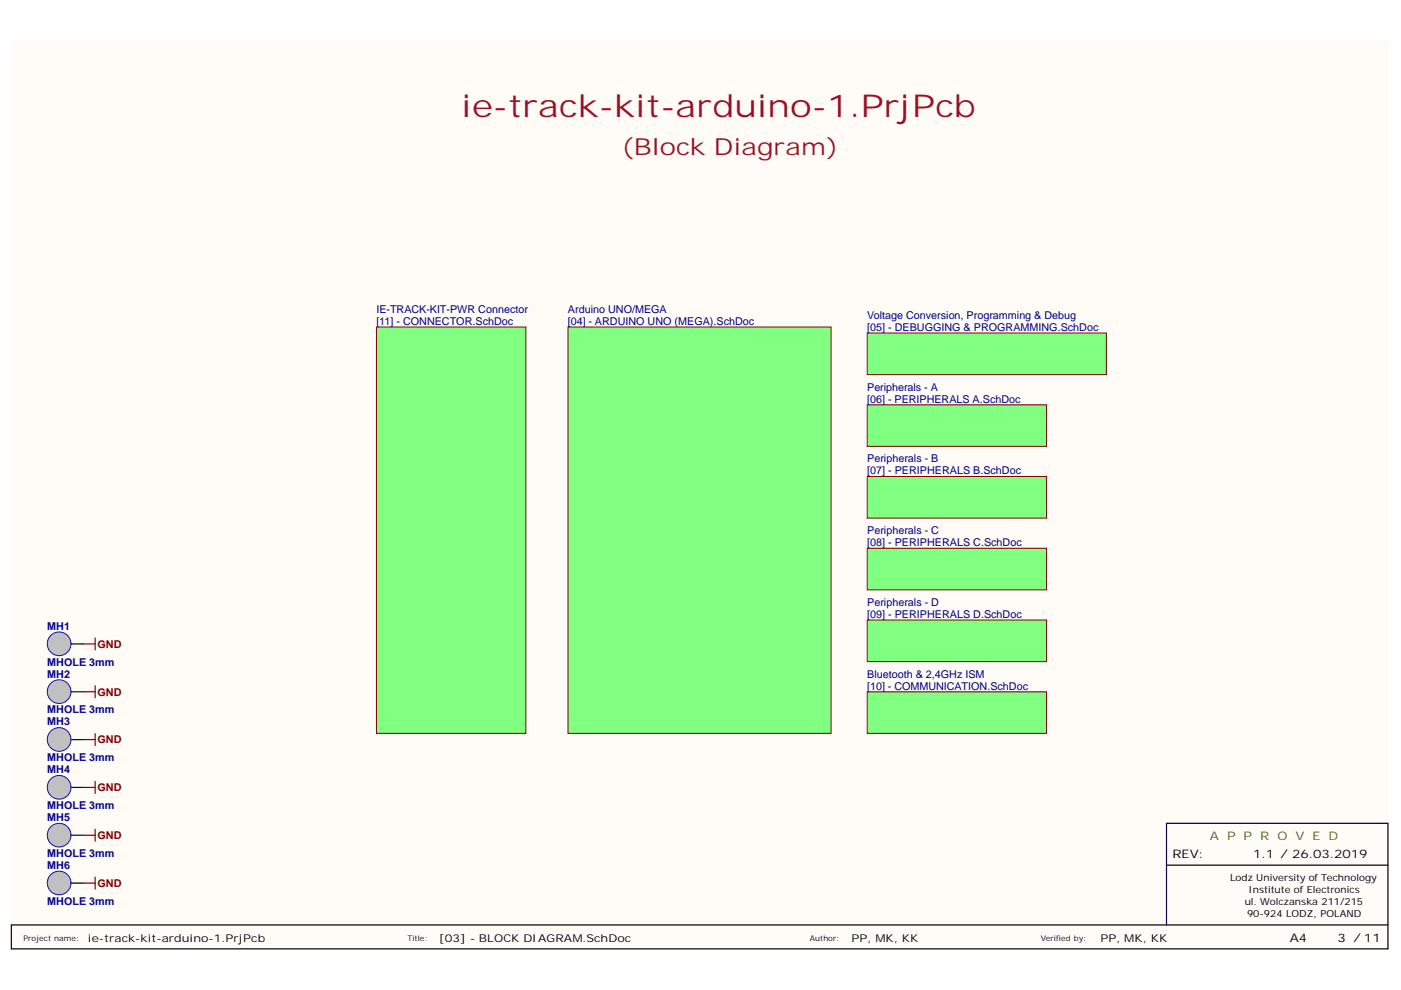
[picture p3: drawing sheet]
<svg xmlns="http://www.w3.org/2000/svg" width="297mm" height="210mm" viewBox="0 0 297 210" stroke-linecap="round" stroke-linejoin="round" font-family="sans-serif">
<path d="M2.4 8.5h291.8v192.6h-291.8z" fill="#fffcf8"/>
<path d="M247.3 196.1v-12.7h47v17.8h-291.9v-5.1h291.9M247.3 183.4v-8.8h47v8.8" fill="none" stroke="#000" stroke-width=".25"/>
<path d="M183.9 70.6h50.7v8.8h-50.7z" fill="#80ff80" stroke="#800000" stroke-width=".21"/>
<path d="M15.1 136.5h2.5" fill="none" stroke="#000" stroke-width=".25"/>
<circle cx="12.5" cy="136.5" r="2.51" fill="#c0c0c0" stroke="#00f" stroke-width=".21"/>
<path d="M17.6 136.5h2.6M20.2 135.3v2.5" fill="none" stroke="#800000" stroke-width=".25"/>
<path d="M15.1 146.7h2.5" fill="none" stroke="#000" stroke-width=".25"/>
<circle cx="12.5" cy="146.6" r="2.51" fill="#c0c0c0" stroke="#00f" stroke-width=".21"/>
<path d="M17.6 146.7h2.6M20.2 145.4v2.5" fill="none" stroke="#800000" stroke-width=".25"/>
<path d="M15.1 156.8h2.5" fill="none" stroke="#000" stroke-width=".25"/>
<circle cx="12.5" cy="156.8" r="2.51" fill="#c0c0c0" stroke="#00f" stroke-width=".21"/>
<path d="M17.6 156.8h2.6M20.2 155.5v2.6" fill="none" stroke="#800000" stroke-width=".25"/>
<path d="M15.1 167h2.5" fill="none" stroke="#000" stroke-width=".25"/>
<circle cx="12.5" cy="166.9" r="2.51" fill="#c0c0c0" stroke="#00f" stroke-width=".21"/>
<path d="M17.6 167h2.6M20.2 165.7v2.5" fill="none" stroke="#800000" stroke-width=".25"/>
<path d="M15.1 177.1h2.5" fill="none" stroke="#000" stroke-width=".25"/>
<circle cx="12.5" cy="177.1" r="2.51" fill="#c0c0c0" stroke="#00f" stroke-width=".21"/>
<path d="M17.6 177.1h2.6M20.2 175.8v2.6" fill="none" stroke="#800000" stroke-width=".25"/>
<path d="M15.1 187.2h2.5" fill="none" stroke="#000" stroke-width=".25"/>
<circle cx="12.5" cy="187.2" r="2.51" fill="#c0c0c0" stroke="#00f" stroke-width=".21"/>
<path d="M17.6 187.2h2.6M20.2 186v2.5" fill="none" stroke="#800000" stroke-width=".25"/>
<g fill="#80ff80" stroke="#800000" stroke-width=".21">
<path d="M183.9 85.8h38v8.8h-38z"/>
<path d="M183.9 146.7h38v8.8h-38z"/>
<path d="M79.8 69.3h31.7v86.2h-31.7z"/>
<path d="M120.4 69.3h55.8v86.2h-55.8z"/>
<path d="M183.9 101h38v8.9h-38z"/>
<path d="M183.9 116.2h38v8.9h-38z"/>
<path d="M183.9 131.5h38v8.8h-38z"/>
</g>
<text font-size="6.7" fill="#9e0e29" x="97.8" y="24.8">ie-track-kit-arduino-1.PrjPcb</text>
<text font-size="5" fill="#9e0e29" x="131.7" y="32.8">(Block Diagram)</text>
<text font-size="2.5" fill="#38761d" x="256.5" y="178.1">A P P R O V E D</text>
<g font-size="2.5">
<text x="248.6" y="181.9">REV:</text>
<text x="265.7" y="181.9">1.1 / 26.03.2019</text>
<text x="273.5" y="199.8">A4</text>
<text x="283.6" y="199.8">3 / 11</text>
</g>
<g font-size="2.3" fill="#000080">
<text x="79.8" y="66.3">IE-TRACK-KIT-PWR Connector</text>
<text x="79.8" y="68.8">[11] - CONNECTOR.SchDoc</text>
<text x="120.4" y="66.3">Arduino UNO/MEGA</text>
<text x="120.4" y="68.8">[04] - ARDUINO UNO (MEGA).SchDoc</text>
<text x="183.9" y="67.6">Voltage Conversion, Programming &amp; Debug</text>
<text x="183.9" y="70.1">[05] - DEBUGGING &amp; PROGRAMMING.SchDoc</text>
<text x="183.9" y="82.8">Peripherals - A</text>
<text x="183.9" y="85.4">[06] - PERIPHERALS A.SchDoc</text>
<text x="183.9" y="98">Peripherals - B</text>
<text x="183.9" y="100.6">[07] - PERIPHERALS B.SchDoc</text>
<text x="183.9" y="113.2">Peripherals - C</text>
<text x="183.9" y="115.8">[08] - PERIPHERALS C.SchDoc</text>
<text x="183.9" y="128.5">Peripherals - D</text>
<text x="183.9" y="131">[09] - PERIPHERALS D.SchDoc</text>
<text x="10" y="133.5">MH1</text>
<text x="10" y="141.1">MHOLE 3mm</text>
<text x="10" y="143.7">MH2</text>
<text x="183.9" y="143.7">Bluetooth &amp; 2,4GHz ISM</text>
<text x="183.9" y="146.2">[10] - COMMUNICATION.SchDoc</text>
<text x="10" y="151.3">MHOLE 3mm</text>
<text x="10" y="153.8">MH3</text>
<text x="10" y="161.4">MHOLE 3mm</text>
<text x="10" y="164">MH4</text>
<text x="10" y="171.6">MHOLE 3mm</text>
<text x="10" y="174.1">MH5</text>
<text x="10" y="181.7">MHOLE 3mm</text>
<text x="10" y="184.2">MH6</text>
<text x="10" y="191.8">MHOLE 3mm</text>
</g>
<g font-size="2.3" fill="#800000">
<text x="20.7" y="137.3">GND</text>
<text x="20.7" y="147.5">GND</text>
<text x="20.7" y="157.6">GND</text>
<text x="20.7" y="167.8">GND</text>
<text x="20.7" y="177.9">GND</text>
<text x="20.7" y="188">GND</text>
</g>
<g font-size="2.3">
<text x="18.7" y="199.7">ie-track-kit-arduino-1.PrjPcb</text>
<text x="93" y="199.7">[03] - BLOCK DIAGRAM.SchDoc</text>
<text x="180.6" y="199.7">PP, MK, KK</text>
<text x="233.4" y="199.7">PP, MK, KK</text>
</g>
<g font-size="2.1">
<text x="260.8" y="186.8">Lodz University of Technology</text>
<text x="263.9" y="191.9">ul. Wolczanska 211/215</text>
<text x="264.7" y="189.4">Institute of Electronics</text>
<text x="264.4" y="194.4">90-924 LODZ, POLAND</text>
</g>
<g font-size="1.6" fill="#101010">
<text x="4.9" y="199.4">Project name:</text>
<text x="86.4" y="199.4">Title:</text>
<text x="171.7" y="199.4">Author:</text>
<text x="220.7" y="199.4">Verified by:</text>
</g>
</svg>
